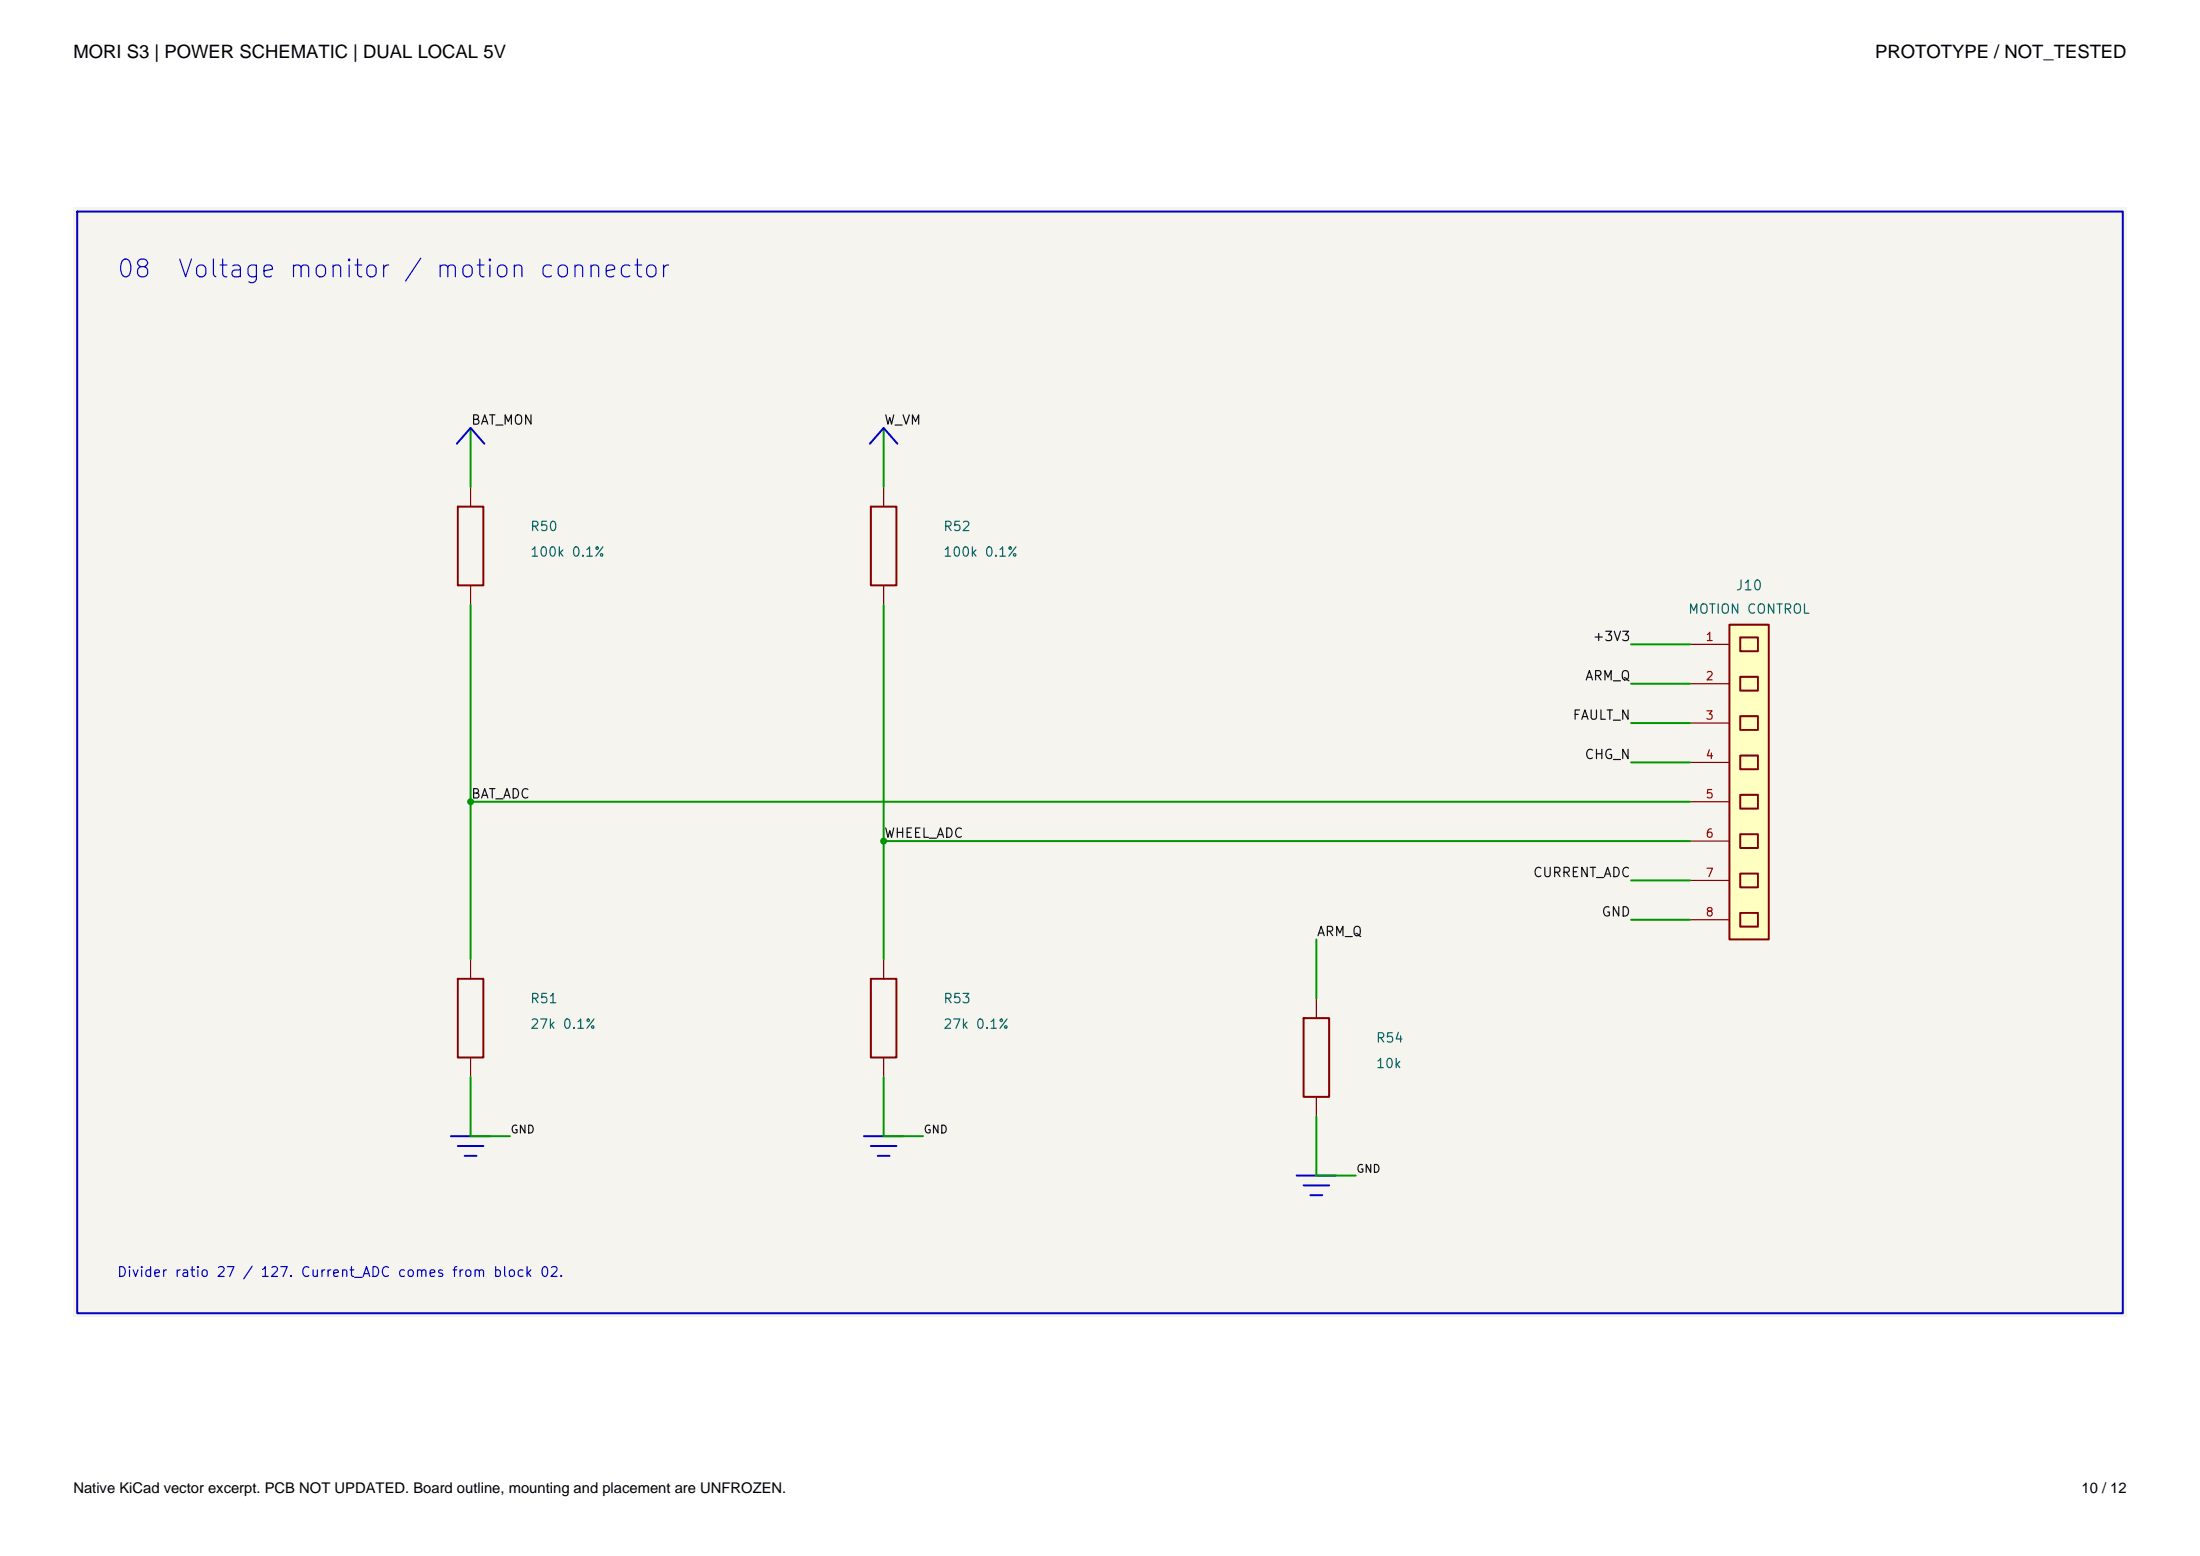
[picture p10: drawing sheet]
<svg xmlns="http://www.w3.org/2000/svg" width="420mm" height="297mm" viewBox="0 0 420 297" stroke-linecap="round" stroke-linejoin="round" font-family="sans-serif">
<path d="M14 39.6h392.1v211.8h-392.1z" fill="#f5f4ef" stroke="#f5f4ef" stroke-width=".19"/>
<path d="M87.4 96.7h4.9v15h-4.9zM166.3 96.7h4.8v15h-4.8zM166.3 186.8h4.8v15h-4.8zM248.9 194.3h4.8v15.1h-4.8z" fill="none" stroke="#840000" stroke-width=".38"/>
<path d="M89.8 93v3.7M168.7 93v3.7M89.8 111.7v3.8M168.7 111.7v3.8M168.7 183.1v3.7M251.3 190.6v3.7M168.7 201.8v3.8M251.3 209.4v3.7" fill="none" stroke="#840000" stroke-width=".23"/>
<g fill="#ffffc2">
<path d="M330.2 119.2h7.5v60.1h-7.5z"/>
<path d="M332.2 121.7h3.4v2.6h-3.4z"/>
<path d="M332.2 129.2h3.4v2.6h-3.4z"/>
<path d="M332.2 136.7h3.4v2.6h-3.4z"/>
<path d="M332.2 144.2h3.4v2.6h-3.4z"/>
<path d="M332.2 151.7h3.4v2.6h-3.4z"/>
<path d="M332.2 159.2h3.4v2.7h-3.4z"/>
<path d="M332.2 166.7h3.4v2.7h-3.4z"/>
<path d="M332.2 174.2h3.4v2.7h-3.4z"/>
</g>
<path d="M330.2 119.2h7.5v60.1h-7.5zM332.2 121.7h3.4v2.6h-3.4zM332.2 129.2h3.4v2.6h-3.4zM332.2 136.7h3.4v2.6h-3.4zM332.2 144.2h3.4v2.6h-3.4zM332.2 151.7h3.4v2.6h-3.4zM332.2 159.2h3.4v2.7h-3.4zM332.2 166.7h3.4v2.7h-3.4zM332.2 174.2h3.4v2.7h-3.4zM87.4 186.8h4.9v15h-4.9z" fill="none" stroke="#840000" stroke-width=".38"/>
<path d="M322.7 123h7.5M322.7 130.5h7.5M322.7 138h7.5M322.7 145.5h7.5M322.7 153h7.5M322.7 160.5h7.5M322.7 168.1h7.5M322.7 175.6h7.5M89.8 183.1v3.7M89.8 201.8v3.8" fill="none" stroke="#840000" stroke-width=".23"/>
<path d="M14.7 40.4h390.6v210.3h-390.6zM87.2 84.7l2.6-3 2.7 3M166.1 84.7l2.6-3 2.6 3M86.1 216.9h7.5M87.4 218.7h4.9M164.9 216.9h7.5M166.3 218.7h4.8M88.7 220.6h2.3M167.6 220.6h2.2M247.6 224.4h7.5M248.9 226.3h4.8M250.2 228.1h2.2" fill="none" stroke="#0000c2" stroke-width=".38"/>
<g fill="none" stroke="#009600" stroke-width=".38">
<path d="M89.8 81.7v11.3M168.7 81.7v11.3M89.8 115.5v67.6M168.7 115.5v67.6M311.4 130.5h11.3M311.4 123h11.3M311.4 138h11.3M89.8 153h232.9M311.4 145.5h11.3M168.7 160.5h154M251.3 179.3v11.3M311.4 168.1h11.3"/>
<path d="M311.4 175.6h11.3M89.8 205.6v11.3h7.5M168.7 205.6v11.3h7.5M251.3 213.1v11.3h7.5"/>
</g>
<g fill="#009600" stroke="#009600" stroke-width=".19">
<circle cx="168.7" cy="160.5" r=".56"/>
<circle cx="89.8" cy="153" r=".56"/>
</g>
<g font-size="3.5">
<text x="14" y="11">MORI S3 | POWER SCHEMATIC | DUAL LOCAL 5V</text>
<text x="358" y="11">PROTOTYPE / NOT_TESTED</text>
</g>
<g font-size="3.4" fill="#0000c2">
<text x="22.1" y="53.9">08</text>
<text x="33.6" y="53.9">Voltage monitor / motion connector</text>
</g>
<g font-size="2.8">
<text x="14" y="285">Native KiCad vector excerpt. PCB NOT UPDATED. Board outline, mounting and placement are UNFROZEN.</text>
<text x="397.4" y="285">10 / 12</text>
</g>
<text font-size="1.9" fill="#006464" x="331.2" y="113.2">J10</text>
<text font-size="1.9" fill="#0000c2" x="22.2" y="244.2">Divider ratio 27 / 127. Current_ADC comes from block 02.</text>
<g font-size="1.8" fill="#0f0f0f">
<text x="89.8" y="81.5">BAT_MON</text>
<text x="168.7" y="81.5">W_VM</text>
<text x="303.9" y="122.8">+3V3</text>
<text x="302.5" y="130.3">ARM_Q</text>
<text x="300.1" y="137.8">FAULT_N</text>
<text x="302.4" y="145.3">CHG_N</text>
<text x="89.8" y="152.9">BAT_ADC</text>
<text x="168.7" y="160.4">WHEEL_ADC</text>
<text x="292.5" y="167.9">CURRENT_ADC</text>
<text x="251.3" y="179.1">ARM_Q</text>
<text x="305.6" y="175.4">GND</text>
</g>
<g font-size="1.8" fill="#006464">
<text x="101.1" y="101.8">R50</text>
<text x="179.9" y="101.8">R52</text>
<text x="101.1" y="106.7">100k 0.1%</text>
<text x="179.9" y="106.7">100k 0.1%</text>
<text x="322.1" y="117.6">MOTION CONTROL</text>
<text x="101.1" y="191.9">R51</text>
<text x="179.9" y="191.9">R53</text>
<text x="101.1" y="196.8">27k 0.1%</text>
<text x="179.9" y="196.8">27k 0.1%</text>
<text x="262.5" y="199.4">R54</text>
<text x="262.5" y="204.3">10k</text>
</g>
<g font-size="1.6" fill="#a90000">
<text x="325.5" y="122.7">1</text>
<text x="325.5" y="130.3">2</text>
<text x="325.5" y="137.8">3</text>
<text x="325.5" y="145.3">4</text>
<text x="325.5" y="152.8">5</text>
<text x="325.5" y="160.3">6</text>
<text x="325.5" y="167.8">7</text>
<text x="325.5" y="175.3">8</text>
</g>
<g font-size="1.5" fill="#0f0f0f">
<text x="97.3" y="216.7">GND</text>
<text x="176.2" y="216.7">GND</text>
<text x="258.8" y="224.2">GND</text>
</g>
</svg>
